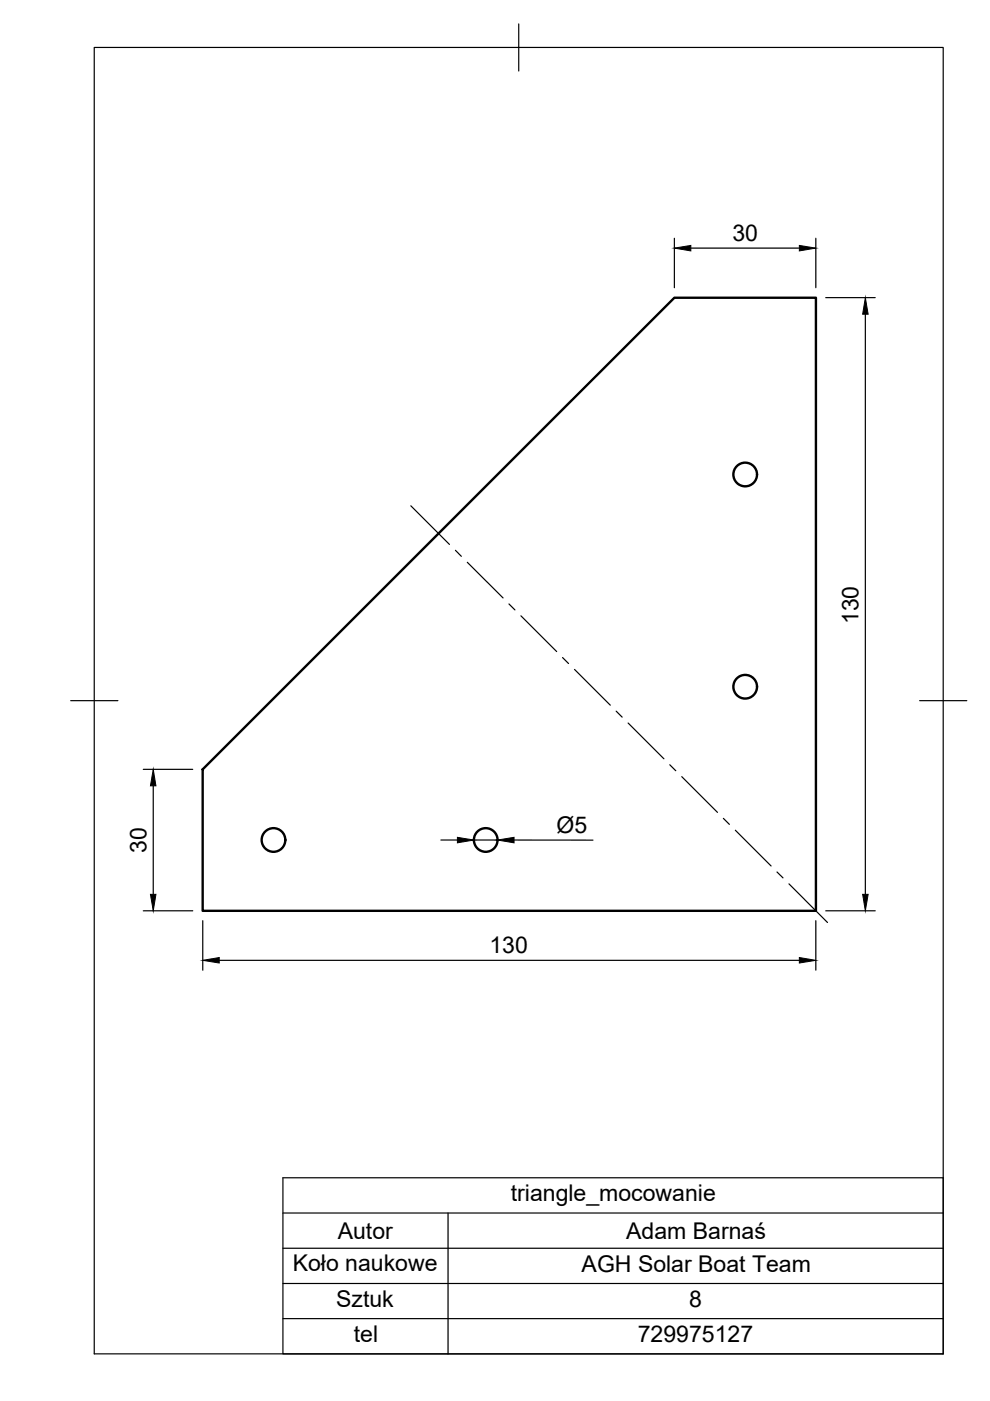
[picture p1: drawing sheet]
<svg xmlns="http://www.w3.org/2000/svg" width="210mm" height="297mm" viewBox="0 0 210 297" stroke-linecap="round" stroke-linejoin="round" font-family="sans-serif">
<!-- layer: Visible -->
<g fill="none" stroke="#000" stroke-width=".51">
<path d="M43 163.1l100-100h30v130h-130z"/>
<circle cx="158" cy="100.6" r="2.51"/>
<circle cx="158" cy="145.6" r="2.51"/>
<circle cx="58" cy="178.1" r="2.51"/>
<circle cx="103" cy="178.1" r="2.51"/>
</g>
<!-- layer: FD_Dimensions -->
<g fill="none" stroke="#000" stroke-width=".25">
<path d="M143 50.5v10.5M146.5 52.6h23M173 50.5v10.5M175.1 63.1h10.5M183.5 66.6v123M30.4 163.1h10.5M32.5 166.6v23M93.5 178.1h3.5M100.5 178.1h5M109 178.1h16.7M30.4 193.1h10.5M43 195.2v10.5"/>
<path d="M173 195.2v10.5M175.1 193.1h10.5M46.5 203.6h123"/>
</g>
<path d="M143 52.6l3.5-.6v1.2zM169.5 52l3.5 .6-3.5 .6zM183.5 63.1l.6 3.5h-1.2zM32.5 163.1l.6 3.5h-1.2zM97 177.5l3.5 .6-3.5 .6zM105.5 178.1l3.5-.6v1.2zM31.9 189.6h1.2l-.6 3.5zM182.9 189.6h1.2l-.6 3.5zM43 203.6l3.5-.6v1.2zM169.5 203l3.5 .6-3.5 .6z" fill="#000" stroke="#000" stroke-width=".21"/>
<!-- layer: BORDER -->
<path d="M20 10.1h180v276.9h-180zM110 5.1v10M15 148.6h10M195 148.6h10" fill="none" stroke="#000" stroke-width=".25"/>
<!-- layer: Smart Centers -->
<g fill="none" stroke="#000" stroke-width=".25">
<path d="M87.1 107.2l8.2 8.2M96.6 116.7l1.2 1.2M99.1 119.2l7.6 7.6M107.9 128l1.3 1.3M110.4 130.6l7.6 7.5M119.3 139.4l1.2 1.3M121.8 141.9l7.6 7.6M130.6 150.8l1.3 1.2M133.2 153.3l7.6 7.6M142 162.1l1.3 1.3M144.5 164.7l7.6 7.5M153.4 173.5l1.2 1.3"/>
<path d="M155.9 176l7.6 7.6M164.7 184.9l1.3 1.2M167.3 187.4l8.2 8.2"/>
</g>
<!-- layer: Custom Tables -->
<path d="M60 249.7h140v37.3h-140zM60 257.2h140M95 257.2v29.8M60 264.7h140M60 272.1h140M60 279.6h140" fill="none" stroke="#000" stroke-width=".25"/>
<g font-size="4.9">
<text x="155.3" y="51.1">30</text>
<text x="182" y="132.3" transform="rotate(-90 182 132.3)">130</text>
<text x="118" y="176.6">Ø5</text>
<text x="31" y="180.8" transform="rotate(-90 31 180.8)">30</text>
<text x="103.8" y="202.1">130</text>
<text x="108.3" y="254.7">triangle_mocowanie</text>
<text x="71.6" y="262.6">Autor</text>
<text x="132.8" y="262.6">Adam Barnaś</text>
<text x="62.1" y="269.5">Koło naukowe</text>
<text x="123.3" y="269.6">AGH Solar Boat Team</text>
<text x="71.3" y="277.1">Sztuk</text>
<text x="146.1" y="277">8</text>
<text x="75" y="284.5">tel</text>
<text x="135.2" y="284.5">729975127</text>
</g>
</svg>
